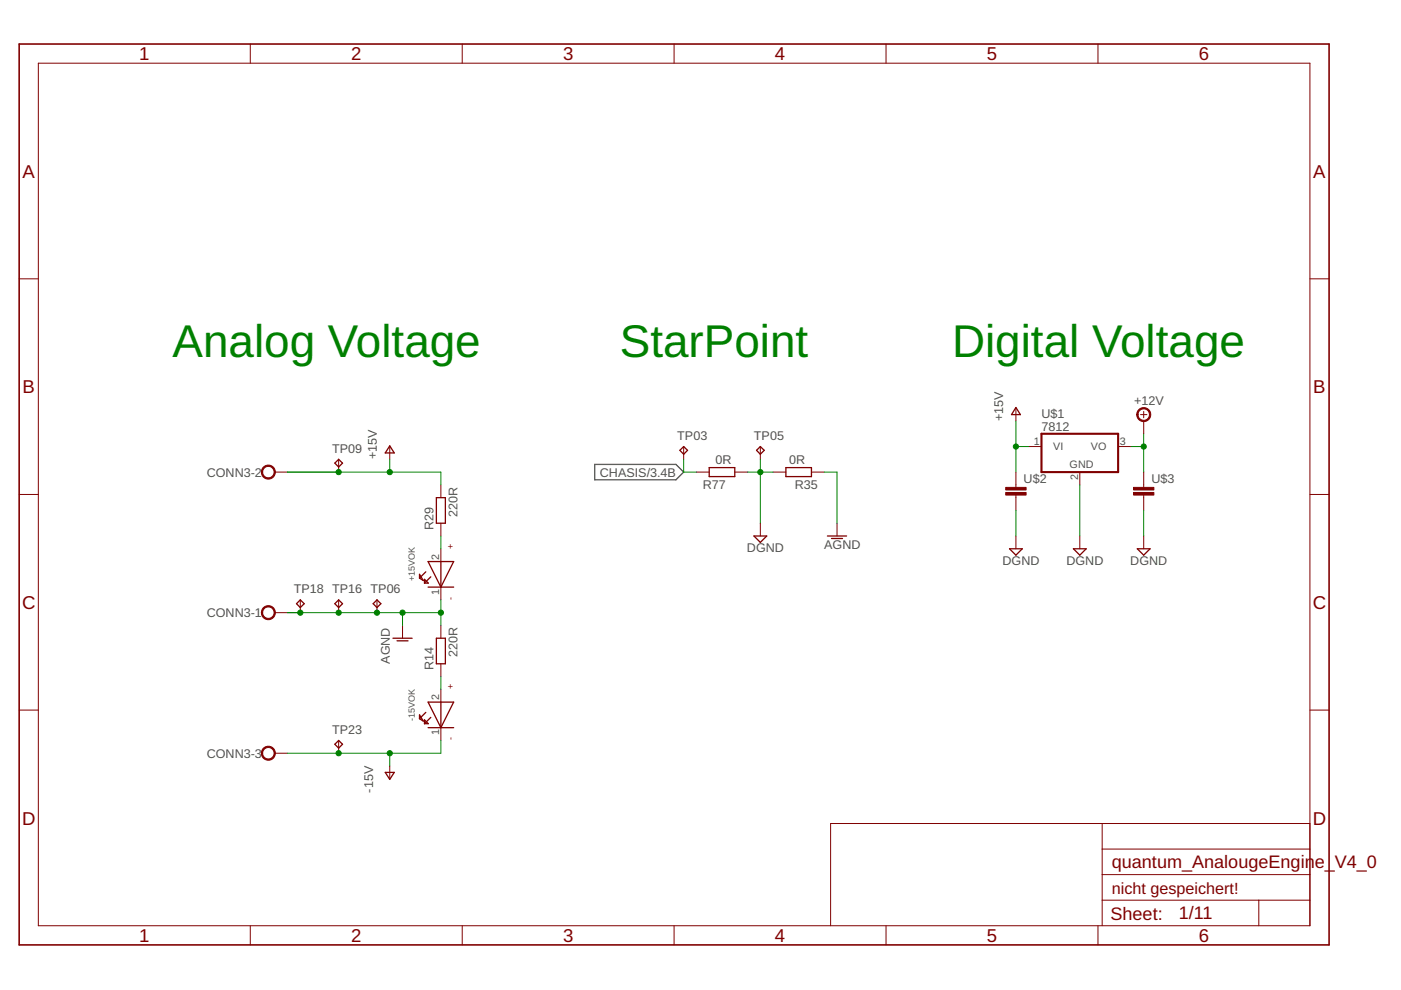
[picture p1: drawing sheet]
<svg xmlns="http://www.w3.org/2000/svg" width="297mm" height="210mm" viewBox="0 0 297 210" stroke-linecap="round" stroke-linejoin="round" font-family="sans-serif">
<path d="M126.1 98.5h17.2l1.6 1.6-1.6 1.6h-17.2z" fill="none" stroke="#505050" stroke-width=".28"/>
<g fill="none" stroke="#800000" stroke-width=".28">
<path d="M71 98.2l.8-.8 .8 .8-.8 .8zM82.6 94.5l1 1.5h-1.9zM144.1 95.5l.8-.8 .9 .8-.9 .8zM150.4 99.1h5.4v1.9h-5.4zM160.4 95.5l.8-.8 .8 .8-.8 .8zM166.6 99.1h5.4v1.9h-5.4zM215.4 86.4l.9 1.5h-1.8zM90.8 119.1h5.4l-2.7 5.4zM92.5 105.5h1.9v5.4h-1.9zM93.5 119.1v5.4M159.9 113.6h2.7l-1.4 1.4zM175.4 113.6h4.1"/>
<path d="M176.3 114.2h2.3M214 116.4h2.7l-1.3 1.3zM227.6 116.4h2.7l-1.4 1.3zM241.1 116.4h2.7l-1.3 1.3zM62.9 128l.8-.8 .8 .8-.8 .8zM71 128l.8-.8 .8 .8-.8 .8zM79.1 128l.8-.8 .9 .8-.9 .8zM83.3 135.3h4.1M84.2 135.9h2.3M88.9 121.8l.8 1.3-.8-.5zM90 122.8l.8 .8h-.8zM90.3 121.2l-1.4 1.4"/>
<path d="M90.8 124.5h5.4M91.3 122.3l-1.3 1.3M92.5 135.3h1.9v5.4h-1.9zM71 157.8l.8-.8 .8 .8-.8 .8zM88.9 151.6l.8 1.3-.8-.5zM90 152.6l.8 .8h-.8zM90.3 151l-1.4 1.4M90.8 148.9h5.4l-2.7 5.4zM90.8 154.3h5.4M91.3 152.1l-1.3 1.3M93.5 148.9v5.4M81.7 163.8h1.9l-1 1.4z"/>
</g>
<g fill="none" stroke="#800000" stroke-width=".21">
<path d="M8.1 13.4h269.6v182.9h-269.6zM53.1 9.3v4.1M98 9.3v4.1M142.9 9.3v4.1M187.9 9.3v4.1M232.8 9.3v4.1M4.1 59.1h4M277.7 59.1h4.1M71.8 97.4v2.7M82.6 94.7v2.7M144.9 94.7v2.7M161.2 94.7v2.7"/>
<path d="M215.4 86.6v2.7M218.1 94.7h2.7M237.1 94.7h2.7M241.8 87.9h1.4M242.5 87.2v1.4M242.5 89.3v2.7M4.1 104.8h4M58.3 100.1h2.7M93.5 102.8v2.7M93.5 110.9v2.7M93.5 116.4v2.7M147.7 100.1h2.7"/>
<path d="M155.8 100.1h2.7M161.2 110.9v2.7M163.9 100.1h2.7M172 100.1h2.8M177.5 110.9v2.7M215.4 100.1v3.2M215.4 105v3.2M215.4 113.6v2.8M228.9 100.1v2.7M228.9 113.6v2.8M242.5 100.1v3.2M242.5 105v3.2"/>
<path d="M242.5 113.6v2.8M277.7 104.8h4.1M58.3 129.9h2.7M63.7 127.2v2.7M71.8 127.2v2.7M79.9 127.2v2.7M85.3 132.6v2.7M93.5 124.5v2.7M93.5 132.6v2.7M4.1 150.6h4M58.3 159.7h2.7M71.8 157v2.7"/>
<path d="M93.5 140.7v2.7M93.5 146.2v2.7M93.5 154.3v2.7M277.7 150.6h4.1M82.6 162.4v2.7M233.7 174.6v21.7M277.7 174.6h-101.6v21.7M53.1 196.3v4M98 196.3v4M142.9 196.3v4M187.9 196.3v4M232.8 196.3v4"/>
<path d="M233.7 190.9h44M233.7 185.4h44M233.7 180h44M266.9 190.9v5.4"/>
</g>
<path d="M4.1 9.3h277.7v191h-277.7z" fill="none" stroke="#800000" stroke-width=".34"/>
<g fill="#800000" stroke="#800000" stroke-width=".21">
<path d="M55.8 128.9a1.49 1.49 0 0 1 2.3 .2 1.49 1.49 0 0 1-.8 2.2 1.49 1.49 0 0 1-1.9-1.4h.3a1.22 1.22 0 0 1 1.8-1 1.22 1.22 0 0 1 .1 2 1.22 1.22 0 0 1-1.9-.7v-.3h-.3z" fill-rule="evenodd"/>
<path d="M55.8 99.1a1.49 1.49 0 0 1 2.3 .2 1.49 1.49 0 0 1-.8 2.2 1.49 1.49 0 0 1-1.9-1.4h.3a1.22 1.22 0 0 1 1.8-1 1.22 1.22 0 0 1 .1 2 1.22 1.22 0 0 1-1.9-.7v-.3h-.3z" fill-rule="evenodd"/>
<path d="M55.8 158.7a1.49 1.49 0 0 1 2.3 .2 1.49 1.49 0 0 1-.8 2.2 1.49 1.49 0 0 1-1.9-1.4h.3a1.22 1.22 0 0 1 1.8-1 1.22 1.22 0 0 1 .1 2 1.22 1.22 0 0 1-1.9-.7v-.3h-.3z" fill-rule="evenodd"/>
<path d="M241.4 86.9a1.49 1.49 0 0 1 2.4 .2 1.49 1.49 0 0 1-.9 2.2 1.49 1.49 0 0 1-1.9-1.4h.3a1.21 1.21 0 0 1 1.7-1.1 1.21 1.21 0 0 1 .3 2 1.21 1.21 0 0 1-2-.6v-.3h-.3z" fill-rule="evenodd"/>
</g>
<path d="M220.8 92h16.3v8.1h-16.3z" fill="none" stroke="#800000" stroke-width=".44"/>
<g fill="#800000" stroke="#800000" stroke-width=".21">
<path d="M213.2 104.4h4.4v.6h-4.4z"/>
<path d="M213.2 103.3h4.4v.6h-4.4z"/>
<path d="M240.3 104.4h4.3v.6h-4.3z"/>
<path d="M240.3 103.3h4.3v.6h-4.3z"/>
</g>
<g fill="none" stroke="#008000" stroke-width=".21">
<path d="M82.6 97.4v2.7M144.9 97.4v2.7h2.8M161.2 97.4v13.5M215.4 89.3v10.8M215.4 94.7h2.7M239.8 94.7h2.7M242.5 92v8.1M61 100.1h32.5v2.7M93.5 113.6v2.8M158.5 100.1h5.4M174.8 100.1h2.7v10.8M215.4 108.2v5.4"/>
<path d="M228.9 102.8v10.8M242.5 108.2v5.4M61 129.9h32.5M85.3 129.9v2.7M93.5 127.2v5.4M82.6 159.7v2.7M93.5 143.4v2.8M93.5 157v2.7h-32.5"/>
</g>
<g fill="#008000" stroke="#008000" stroke-width=".21">
<circle cx="71.8" cy="100.1" r=".55"/>
<circle cx="82.6" cy="100.1" r=".55"/>
<circle cx="215.4" cy="94.7" r=".55"/>
<circle cx="71.8" cy="129.9" r=".55"/>
<circle cx="63.7" cy="129.9" r=".55"/>
<circle cx="79.9" cy="129.9" r=".55"/>
<circle cx="85.3" cy="129.9" r=".55"/>
<circle cx="93.5" cy="129.9" r=".55"/>
<circle cx="161.2" cy="100.1" r=".55"/>
<circle cx="71.8" cy="159.7" r=".55"/>
<circle cx="82.6" cy="159.7" r=".55"/>
<circle cx="242.5" cy="94.7" r=".55"/>
</g>
<g font-size="9.7" fill="#008000">
<text x="36.6" y="75.7">Analog Voltage</text>
<text x="131.4" y="75.7">StarPoint</text>
<text x="201.9" y="75.7">Digital Voltage</text>
</g>
<g font-size="3.9" fill="#800000">
<text x="29.5" y="12.8">1</text>
<text x="74.4" y="12.8">2</text>
<text x="119.4" y="12.8">3</text>
<text x="164.3" y="12.8">4</text>
<text x="209.2" y="12.8">5</text>
<text x="254.2" y="12.8">6</text>
<text x="4.8" y="37.7">A</text>
<text x="278.4" y="37.7">A</text>
<text x="4.8" y="83.4">B</text>
<text x="278.4" y="83.4">B</text>
<text x="4.7" y="129.1">C</text>
<text x="278.3" y="129.1">C</text>
<text x="4.7" y="174.8">D</text>
<text x="278.3" y="174.8">D</text>
<text x="29.5" y="199.7">1</text>
<text x="74.4" y="199.7">2</text>
<text x="119.4" y="199.7">3</text>
<text x="164.3" y="199.7">4</text>
<text x="209.2" y="199.7">5</text>
<text x="254.2" y="199.7">6</text>
</g>
<g font-size="3.8" fill="#800000">
<text x="235.7" y="184.1">quantum_AnalougeEngin</text>
<text x="278.7" y="184.1">e_V4_0</text>
<text x="235.5" y="195.1">Sheet:</text>
<text x="249.9" y="194.9">1/11</text>
</g>
<text font-size="3.4" fill="#800000" x="235.7" y="189.5">nicht gespeichert!</text>
<g font-size="2.7" fill="#505050">
<text x="212.7" y="89.3" transform="rotate(-90 212.7 89.3)">+15V</text>
<text x="220.8" y="88.6">U$1</text>
<text x="240.5" y="85.9">+12V</text>
<text x="143.6" y="93.3">TP03</text>
<text x="159.9" y="93.3">TP05</text>
<text x="220.8" y="91.3">7812</text>
<text x="43.8" y="101.1">CONN3-2</text>
<text x="70.4" y="96">TP09</text>
<text x="79.9" y="97.4" transform="rotate(-90 79.9 97.4)">+15V</text>
<text x="127.2" y="101">CHASIS/3.4B</text>
<text x="151.7" y="98.5">0R</text>
<text x="167.3" y="98.5">0R</text>
<text x="149" y="103.6">R77</text>
<text x="168.5" y="103.6">R35</text>
<text x="217" y="102.4">U$2</text>
<text x="244.1" y="102.4">U$3</text>
<text x="91.9" y="112.3" transform="rotate(-90 91.9 112.3)">R29</text>
<text x="97" y="109.6" transform="rotate(-90 97 109.6)">220R</text>
<text x="158.4" y="117">DGND</text>
<text x="174.8" y="116.4">AGND</text>
<text x="212.6" y="119.7">DGND</text>
<text x="226.1" y="119.7">DGND</text>
<text x="239.7" y="119.7">DGND</text>
<text x="62.3" y="125.8">TP18 TP16 TP06</text>
<text x="43.8" y="130.9">CONN3-1</text>
<text x="82.6" y="140.7" transform="rotate(-90 82.6 140.7)">AGND</text>
<text x="91.9" y="142.1" transform="rotate(-90 91.9 142.1)">R14</text>
<text x="97" y="139.4" transform="rotate(-90 97 139.4)">220R</text>
<text x="70.4" y="155.6">TP23</text>
<text x="43.8" y="160.7">CONN3-3</text>
<text x="79.1" y="168" transform="rotate(-90 79.1 168)">-15V</text>
</g>
<g font-size="2.3" fill="#505050">
<text x="219.2" y="94.3">1</text>
<text x="223.3" y="95.5">VI</text>
<text x="231.3" y="95.5">VO</text>
<text x="237.5" y="94.3">3</text>
<text x="226.8" y="99.3">GND</text>
<text x="228.6" y="101.7" transform="rotate(-90 228.6 101.7)">2</text>
<text x="93.1" y="118.7" transform="rotate(-90 93.1 118.7)">2</text>
<text x="93.1" y="126.1" transform="rotate(-90 93.1 126.1)">1</text>
<text x="93.1" y="148.5" transform="rotate(-90 93.1 148.5)">2</text>
<text x="93.1" y="155.9" transform="rotate(-90 93.1 155.9)">1</text>
</g>
<g font-size="1.9" fill="#800000">
<text x="96.2" y="116.4" transform="rotate(-90 96.2 116.4)">+</text>
<text x="96.2" y="127.2" transform="rotate(-90 96.2 127.2)">-</text>
<text x="96.2" y="146.2" transform="rotate(-90 96.2 146.2)">+</text>
<text x="96.2" y="157" transform="rotate(-90 96.2 157)">-</text>
</g>
<g font-size="1.9" fill="#505050">
<text x="88" y="123.1" transform="rotate(-90 88 123.1)">+15VOK</text>
<text x="88" y="152.9" transform="rotate(-90 88 152.9)">-15VOK</text>
</g>
</svg>
